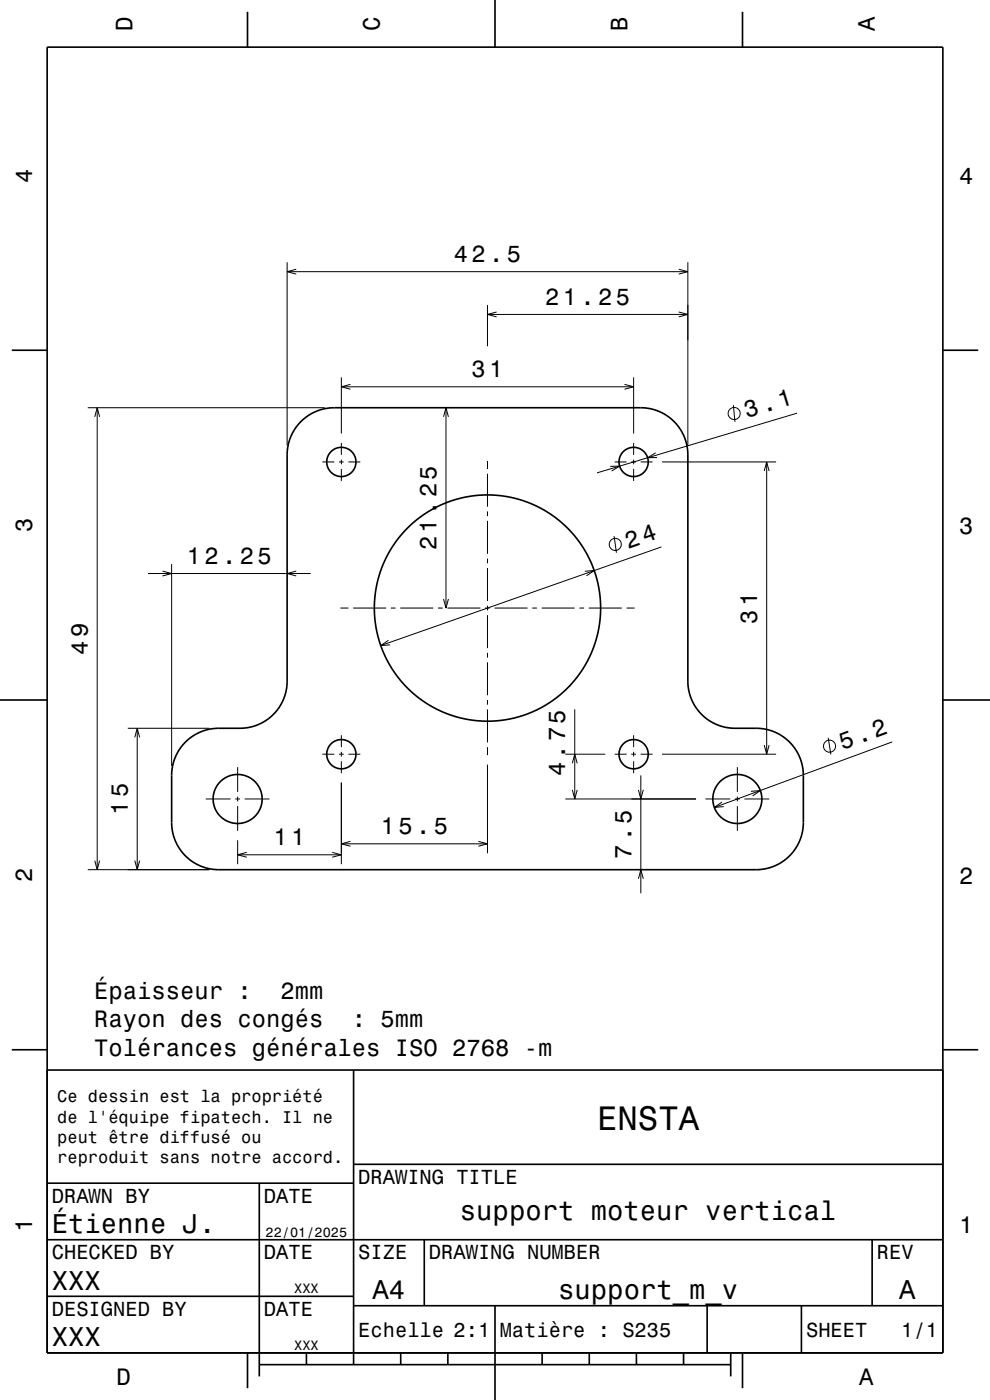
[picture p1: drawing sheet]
<svg xmlns="http://www.w3.org/2000/svg" width="210mm" height="297mm" viewBox="0 0 210 297" stroke-linecap="round" stroke-linejoin="round" font-family="sans-serif">
<g fill="none" stroke="#000" stroke-width=".21">
<path d="M60.9 55.6v38.9M60.9 57.6h85M62.8 57.1l-1.9 .5 1.9 .6M144 57.1l1.9 .5-1.9 .6M145.9 55.6v38.9M103.4 64.7v8.8M103.4 66.7h42.5M105.3 66.2l-1.9 .5 1.9 .5M144 66.2l1.9 .5-1.9 .5M18.6 86.5h50.3M20.1 88.4l.5-1.9 .5 1.9M20.6 86.5v98"/>
<path d="M68.4 98h2.5M71.9 98h1M72.4 80.1v11.9M72.4 94v2.5M72.4 97.5v1M72.4 99.5v2.5M72.4 82.1h62M73.9 98h2.5M74.3 81.5l-1.9 .6 1.9 .5M94.1 88.4l.5-1.9 .5 1.9M94.6 86.5v42.5M103.4 97.8v1.7"/>
<path d="M129.4 98.9h2l-1.7 1M130.4 98h2.5M132.5 81.5l1.9 .6-1.9 .5M133.9 98h1M134.4 80.1v11.9M134.4 94v2.5M134.4 97.5v1M134.4 99.5v2.5M135.9 98h2.5M139.1 96.1l-1.7 1h2M140.4 98h24.2M155.6 85.9l.3 3.6"/>
<path d="M162.1 99.9l.5-1.9 .5 1.9M162.6 98v62M169.1 87.7l-42.5 12.6M36.4 119.7v42.8M103.4 100.5v7M103.4 108.5v1M103.4 110.5v7M103.4 118.5v1M130.3 113.7l.5 3.6M140.3 116l-59.5 21M31.4 121.7h34.5M34.5 121.2l1.9 .5-1.9 .5"/>
<path d="M62.8 121.2l-1.9 .5 1.9 .5M72.2 129h1.7M74.9 129h7M82.4 135.8l-1.6 1.2 2-.2M82.9 129h1M84.9 129h7M92.9 129h1M94.1 127.1l.5 1.9 .5-1.9M94.9 129h7M102.9 129h1M103.4 120.5v7M103.4 128.5v1"/>
<path d="M103.4 130.5v7M103.4 138.5v1M104.9 129h7M112.9 129h1M114.9 129h7M122.9 129h1M124.1 121.2l2-.2-1.7 1.2M124.9 129h7M132.9 129h1.7M27.1 154.5h17.3M28.6 156.4l.5-1.9 .5 1.9M29.1 154.5v30"/>
<path d="M68.4 160h2.5M71.9 160h1M72.4 156v2.5M72.4 159.5v1M73.9 160h2.5M103.4 140.5v7M103.4 148.5v1M103.4 150.5v7M103.4 158.5v1.7M119.9 160h8.5M121.9 150.5v19M130.4 160h2.5"/>
<path d="M133.9 160h1M134.4 156v2.5M134.4 159.5v1M135.9 160h2.5M140.4 160h24.2M162.1 158.1l.5 1.9 .5-1.9M175.7 156.5l.5 3.6M189.3 157.4l-37.8 13.9M43.6 169.5h5.3M49.9 169.5h1M50.4 162.7v5.3M50.4 169v1"/>
<path d="M50.4 171v5.3M50.4 178.3v5M51.9 169.5h5.3M72.4 161.5v2.5M72.4 166v17.3M72.4 179h31M74.3 178.5l-1.9 .5 1.9 .5M101.5 178.5l1.9 .5-1.9 .5M103.4 162.2v18.8M119.9 169.5h27.7M121.4 167.6l.5 1.9 .5-1.9M121.4 161.9l.5-1.9 .5 1.9"/>
<path d="M134.4 161.5v2.5M135.4 167.6l.5 1.9 .6-1.9M135.9 164.5v25M149.6 169.5h5.3M153.2 170.1l-1.7 1.2 2-.2M155.9 169.5h1M156.4 162.7v5.3M156.4 169v1M156.4 171v5.3M157.9 169.5h5.3M159.3 167.9l2-.2-1.6 1.2M18.6 184.5h25.8"/>
<path d="M20.1 182.6l.5 1.9 .5-1.9M28.6 182.6l.5 1.9 .5-1.9M50.4 181.3h22M52.3 180.8l-1.9 .5 1.9 .6M70.5 180.8l1.9 .5-1.9 .6M135.4 186.4l.5-1.9 .6 1.9"/>
<circle cx="155.7" cy="87.7" r="1.28"/>
<circle cx="130.5" cy="115.5" r="1.28"/>
<circle cx="176" cy="158.3" r="1.28"/>
</g>
<g fill="none" stroke="#000" stroke-width=".35">
<path d="M10 10h190v277h-190zM52.5 2.5v7.5M105 0v10M157.5 2.5v7.5M2.5 74.3h7.5M200 74.3h7.5M63.9 89.4a10 10 0 0 1 7-2.9h65.2a10 10 0 0 1 9.8 10v48.2a10 10 0 0 0 10 9.8h4.7a10 10 0 0 1 9.8 10v10.2a10 10 0 0 1-10 9.8h-114.2a10 10 0 0 1-9.8-10v-10.2a10 10 0 0 1 10-9.8h4.8a10 10 0 0 0 9.7-10v-48.2a10 10 0 0 1 3-6.9zM0 148.5h10M200 148.5h10M2.5 222.7h7.5M10 227h190M75 227v62.5"/>
<path d="M200 222.7h7.5M10 251h65M55 251v41M75 247h125M10 275h65M10 263h190M75 277h125M90 263v14M105 277v20M150 277v10M170 277v10M185 263v14"/>
<path d="M52.5 287v7.5M55 289.5h100M65 287v2.5M85 287v2.5M95 287v2.5M115 287v2.5M125 287v2.5M135 287v2.5M145 287v2.5M155 287v5M157.5 287v7.5"/>
<circle cx="72.4" cy="98" r="3.1"/>
<circle cx="134.4" cy="98" r="3.1"/>
<circle cx="103.4" cy="129" r="24"/>
<circle cx="72.4" cy="160" r="3.1"/>
<circle cx="134.4" cy="160" r="3.1"/>
<circle cx="50.4" cy="169.5" r="5.2"/>
<circle cx="156.4" cy="169.5" r="5.2"/>
</g>
<text font-size="7.2" x="126.7" y="239.6">ENSTA</text>
<g font-size="5.8">
<text x="11" y="261.6">Étienne J.</text>
<text x="97.6" y="258.9">support moteur vertical</text>
<text x="11" y="273.6">XXX</text>
<text x="79" y="275.6">A4</text>
<text x="118.4" y="275.6">support_m_v</text>
<text x="190.8" y="275.6">A</text>
<text x="11" y="285.6">XXX</text>
</g>
<g font-size="5.1">
<text x="158.4" y="88.7" transform="rotate(-17 158.4 88.7)">3.1</text>
<text x="178.7" y="159.1" transform="rotate(-20 178.7 159.1)">5.2</text>
</g>
<g font-size="5">
<text x="28.1" y="6.5" transform="rotate(-90 28.1 6.5)">D</text>
<text x="80.6" y="6.5" transform="rotate(-90 80.6 6.5)">C</text>
<text x="133.1" y="6.5" transform="rotate(-90 133.1 6.5)">B</text>
<text x="185.6" y="6.5" transform="rotate(-90 185.6 6.5)">A</text>
<text x="6.8" y="38.7" transform="rotate(-90 6.8 38.7)">4</text>
<text x="203.5" y="39">4</text>
<text x="96.3" y="55.6">42.5</text>
<text x="115.7" y="64.7">21.25</text>
<text x="100" y="80.1">31</text>
<text x="6.8" y="112.9" transform="rotate(-90 6.8 112.9)">3</text>
<text x="203.5" y="113.2">3</text>
<text x="39.7" y="119.7">12.25</text>
<text x="92.6" y="116.7" transform="rotate(-90 92.6 116.7)">21.25</text>
<text x="133.2" y="116.4" transform="rotate(-19 133.2 116.4)">24</text>
<text x="160.6" y="132.4" transform="rotate(-90 160.6 132.4)">31</text>
<text x="18.6" y="138.9" transform="rotate(-90 18.6 138.9)">49</text>
<text x="119.9" y="164.7" transform="rotate(-90 119.9 164.7)">4.75</text>
<text x="27.1" y="172.9" transform="rotate(-90 27.1 172.9)">15</text>
<text x="58" y="179.3">11</text>
<text x="80.8" y="177">15.5</text>
<text x="133.9" y="182.3" transform="rotate(-90 133.9 182.3)">7.5</text>
<text x="6.8" y="187.1" transform="rotate(-90 6.8 187.1)">2</text>
<text x="203.5" y="187.4">2</text>
<text x="20" y="211.9">Épaisseur :</text>
<text x="59.5" y="211.9">2mm</text>
<text x="20" y="217.9">Rayon des congés</text>
<text x="74.7" y="217.9">: 5mm</text>
<text x="20" y="224">Tolérances générales ISO 2768 -m</text>
<text x="6.8" y="261.3" transform="rotate(-90 6.8 261.3)">1</text>
<text x="203.5" y="261.6">1</text>
<text x="24.7" y="293.8">D</text>
<text x="182.2" y="293.8">A</text>
</g>
<g font-size="4.3">
<text x="76" y="251.2">DRAWING TITLE</text>
<text x="11" y="255.2">DRAWN BY</text>
<text x="56" y="255.2">DATE</text>
<text x="11" y="267.2">CHECKED BY</text>
<text x="56" y="267.2">DATE</text>
<text x="76" y="267.2">SIZE</text>
<text x="91" y="267.2">DRAWING NUMBER</text>
<text x="186" y="267.2">REV</text>
<text x="11" y="279.2">DESIGNED BY</text>
<text x="56" y="279.2">DATE</text>
<text x="76" y="283.6">Echelle 2:1</text>
<text x="106" y="283.6">Matière : S235</text>
<text x="171" y="283.6">SHEET</text>
<text x="191.2" y="283.6">1/1</text>
</g>
<g font-size="3.6">
<text x="12.1" y="233.8">Ce dessin est la propriété</text>
<text x="12.1" y="238.1">de l'équipe fipatech. Il ne</text>
<text x="12.1" y="242.5">peut être diffusé ou</text>
<text x="12.1" y="246.8">reproduit sans notre accord.</text>
</g>
<g font-size="2.9">
<text x="56.3" y="262.3">22/01/2025</text>
<text x="62.4" y="274.3">XXX</text>
<text x="62.4" y="286.3">XXX</text>
</g>
</svg>
